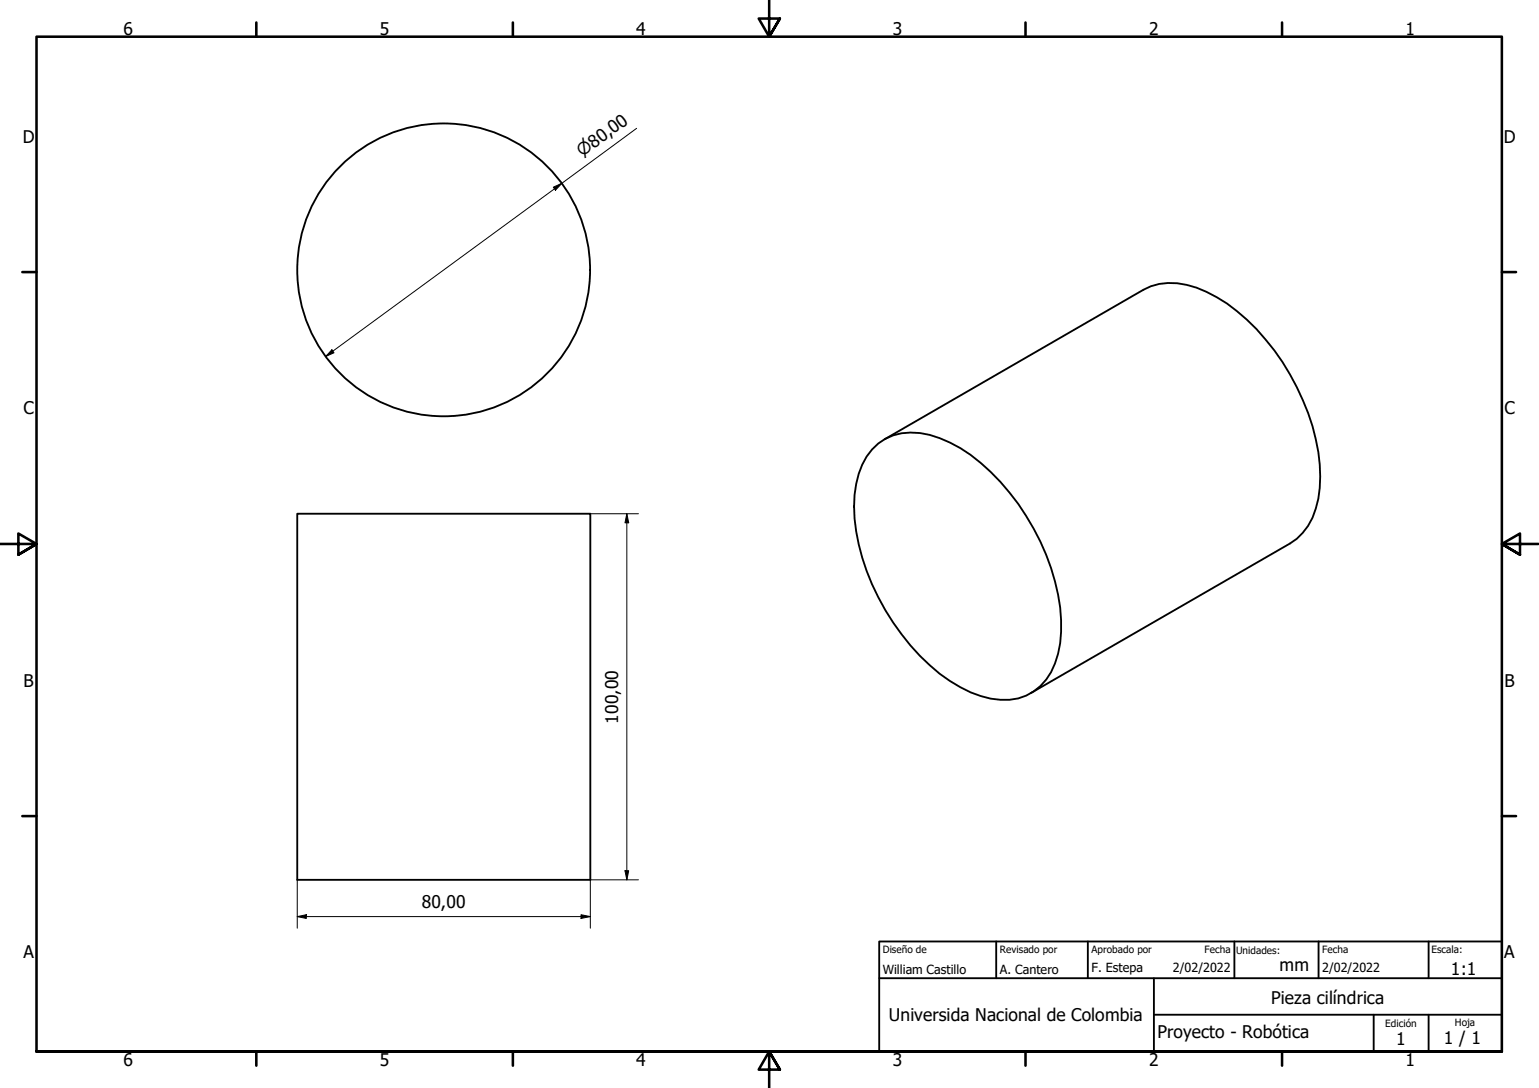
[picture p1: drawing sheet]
<svg xmlns="http://www.w3.org/2000/svg" width="420mm" height="297mm" viewBox="0 0 420 297" stroke-linecap="round" stroke-linejoin="round" font-family="sans-serif">
<!-- layer: Visible (ISO) -->
<g fill="none" stroke="#000" stroke-width=".51">
<path d="M241.5 119.9l70.7-40.8a17.4 17.4 0 0 1 14.4-.6 48.8 48.8 0 0 1 21.3 17.2 64.5 64.5 0 0 1 12.4 31.1 27.2 27.2 0 0 1-3.2 16.8l-1.4 1.9-1.7 1.6-1.8 1.3-70.8 40.8M238.1 122.7a14.3 14.3 0 0 1 13-4.5 35.4 35.4 0 0 1 19.3 10.6 63.3 63.3 0 0 1 19.3 40.5 25 25 0 0 1-4.1 16.2 14.4 14.4 0 0 1-15.2 5.2 38.3 38.3 0 0 1-19.3-11.6 65.1 65.1 0 0 1-17.8-37.5 27.7 27.7 0 0 1 3.3-17zM81.2 140.3h80v99.9h-80z"/>
<circle cx="121.1" cy="73.7" r="40"/>
</g>
<!-- layer: Borde (ISO) -->
<g fill="none" stroke="#000" stroke-width=".7">
<path d="M70 6.1v3.9M140 6.1v3.9M210 0v10l-2.9-4.9h5.8l-2.9 4.9 2.9-4.9M280 6.1v3.9M350 6.1v3.9M6.1 74.3h3.9M410 74.3h3.9M0 148.5h10l-5-2.8v5.7l5-2.9-5 2.9M420 148.5h-10l5-2.8v5.7l-5-2.9 5 2.9M6.1 222.8h3.9M410 222.8h3.9M10 287.1v-277.1h400v277.1h-400h400"/>
<path d="M70 287.1v3.8M140 287.1v3.8M212.9 292l-2.9-4.9 2.9 4.9h-5.8l2.9-4.9v9.9M280 287.1v3.8M350 287.1v3.8"/>
</g>
<path d="M240 257h170v30.1h-170zM272 257v10.1M297 257v10.1M337 257v10.1M360 257v10.1M390 257v10.1M240 267.1h170M315 277h95M315 267.1v20M375 277v10.1M390 277v10.1" fill="none" stroke="#000" stroke-width=".51"/>
<!-- layer: Cota (ISO) -->
<path d="M173.8 35l-84.9 62.3M151.1 51.1l2.3-1.1-1.8 1.9zM90.6 95.5l.6 .8-2.3 1zM161.2 140.3h13.1M171.1 140.3l.5 2.4h-1zM171.1 140.3v99.9M170.6 237.7h1l-.5 2.5zM81.2 250.2l2.4-.5v1zM81.2 250.2h80M81.2 240.2v13.2M158.6 249.7l2.6 .5-2.6 .5zM174.3 240.2h-13.1v13.2" fill="none" stroke="#000" stroke-width=".27"/>
<g fill="#000">
<path d="M151.1 51.1l2.3-1.1-1.8 1.9z" fill-rule="evenodd"/>
<path d="M90.6 95.5l.6 .8-2.3 1z" fill-rule="evenodd"/>
<path d="M171.1 140.3l.5 2.4h-1z" fill-rule="evenodd"/>
<path d="M170.6 237.7h1l-.5 2.5z" fill-rule="evenodd"/>
<path d="M81.2 250.2l2.4-.5v1z" fill-rule="evenodd"/>
<path d="M158.6 249.7l2.6 .5-2.6 .5z" fill-rule="evenodd"/>
</g>
<g font-size="4.8">
<text x="33.7" y="9.6">6</text>
<text x="103.7" y="9.6">5</text>
<text x="173.7" y="9.6">4</text>
<text x="243.7" y="9.6">3</text>
<text x="313.7" y="9.6">2</text>
<text x="383.7" y="9.6">1</text>
<text x="6.2" y="38.9">D</text>
<text x="410.5" y="38.9">D</text>
<text x="6.4" y="113.1">C</text>
<text x="410.7" y="113.1">C</text>
<text x="6.4" y="187.4">B</text>
<text x="410.7" y="187.4">B</text>
<text x="168.7" y="197.5" transform="rotate(-90 168.7 197.5)">100,00</text>
<text x="115.1" y="247.8">80,00</text>
<text x="6.4" y="261.7">A</text>
<text x="410.7" y="261.7">A</text>
<text x="349.3" y="265.2">mm</text>
<text x="396.1" y="266.2">1:1</text>
<text x="347" y="274">Pieza cilíndrica</text>
<text x="242.7" y="278.9">Universida Nacional de Colombia</text>
<text x="316" y="283.5">Proyecto - Robótica</text>
<text x="381.2" y="285.3">1</text>
<text x="394.2" y="285">1 / 1</text>
<text x="33.7" y="290.9">6</text>
<text x="103.7" y="290.9">5</text>
<text x="173.7" y="290.9">4</text>
<text x="243.7" y="290.9">3</text>
<text x="313.7" y="290.9">2</text>
<text x="383.7" y="290.9">1</text>
</g>
<text font-size="4.6" x="158.9" y="43" transform="rotate(-36 158.9 43)">⌀80,00</text>
<g font-size="3.4">
<text x="241" y="266">William Castillo</text>
<text x="273" y="266">A. Cantero</text>
<text x="298" y="265.4">F. Estepa</text>
<text x="320.2" y="265.5">2/02/2022</text>
<text x="361" y="265.5">2/02/2022</text>
</g>
<g font-size="2.7">
<text x="241" y="260.2">Diseño de</text>
<text x="273" y="260.1">Revisado por</text>
<text x="298" y="260.1">Aprobado por</text>
<text x="328.9" y="260.1">Fecha</text>
<text x="337.4" y="260.3">Unidades:</text>
<text x="361" y="260.1">Fecha</text>
<text x="390.8" y="260.2">Escala:</text>
<text x="378.2" y="280.3">Edición</text>
<text x="397.2" y="280">Hoja</text>
</g>
</svg>
